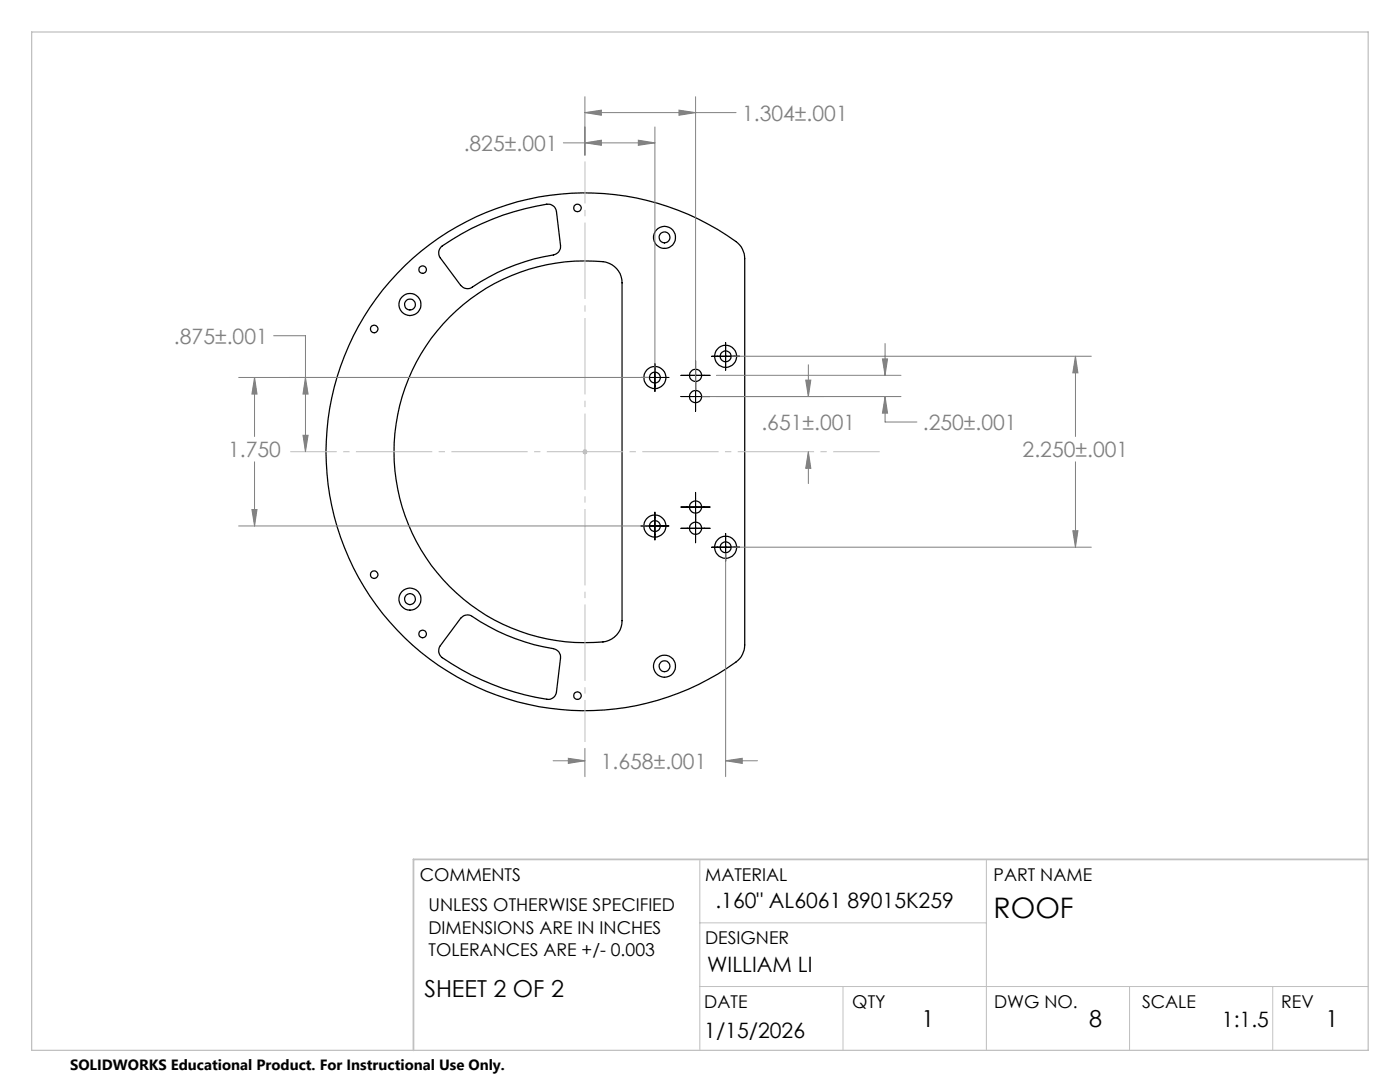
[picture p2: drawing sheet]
<svg xmlns="http://www.w3.org/2000/svg" width="279mm" height="216mm" viewBox="0 0 279 216" stroke-linecap="round" stroke-linejoin="round" font-family="sans-serif">
<g fill="none" stroke="#000" stroke-width=".25">
<path d="M80.8 53a51.5 51.5 0 0 1 66.8-4.1l.6 .8 .3 .9 .1 1v77.1a4.2 4.2 0 0 1-1.7 3.4 51.7 51.7 0 0 1-69.8-8.8 51.7 51.7 0 0 1 3.7-70.3zM88 49.3a49.6 49.6 0 0 1 21.5-8.6l.9 .4 .6 .8 .9 7.1a1.7 1.7 0 0 1-1.4 1.9 42.2 42.2 0 0 0-16.8 6.7l-1-.1-.8-.6-4-5.4-.3-.6v-.7zM89.7 63.3a38 38 0 0 1 31.2-11 4.2 4.2 0 0 1 3.2 4.1v67.5a4.2 4.2 0 0 1-3.8 4.2 38.1 38.1 0 0 1-38-21.7 38.1 38.1 0 0 1 7.4-43.1zM91.9 123.4a1.73 1.73 0 0 1 2.4-.4 41.3 41.3 0 0 0 16.5 6.5l.7 .6 .4 .9-.8 7.1a1.66 1.66 0 0 1-2 1.4 49.9 49.9 0 0 1-21.1-8.5l-.4-.9 .1-1z"/>
<circle cx="84.3" cy="53.8" r=".75"/>
<circle cx="115.2" cy="41.5" r=".75"/>
<circle cx="132.6" cy="47.4" r="2.19"/>
<circle cx="132.6" cy="47.4" r="1.09"/>
<circle cx="74.7" cy="65.6" r=".75"/>
<circle cx="81.8" cy="60.8" r="2.21"/>
<circle cx="81.8" cy="60.8" r="1.08"/>
<circle cx="130.7" cy="75.3" r="1.08"/>
<circle cx="130.7" cy="75.3" r="2.21"/>
<circle cx="138.8" cy="74.9" r="1.21"/>
<circle cx="138.8" cy="79.1" r="1.21"/>
<circle cx="144.8" cy="71.1" r="2.21"/>
<circle cx="144.8" cy="71.1" r="1.09"/>
<circle cx="74.7" cy="114.7" r=".75"/>
<circle cx="81.8" cy="119.6" r="2.19"/>
<circle cx="81.8" cy="119.6" r="1.09"/>
<circle cx="130.7" cy="105" r="1.08"/>
<circle cx="130.7" cy="105" r="2.21"/>
<circle cx="138.8" cy="101.2" r="1.21"/>
<circle cx="138.8" cy="105.4" r="1.21"/>
<circle cx="144.8" cy="109.2" r="1.09"/>
<circle cx="144.8" cy="109.2" r="2.21"/>
<circle cx="84.3" cy="126.5" r=".75"/>
<circle cx="115.2" cy="138.8" r=".75"/>
<circle cx="132.6" cy="132.9" r="2.21"/>
<circle cx="132.6" cy="132.9" r="1.08"/>
</g>
<g fill="none" stroke="#808080" stroke-width=".2">
<path d="M116.7 19.3v11.7M138.8 19.3v58.6M112.4 28.5h18.3M116.7 28.5l3.3-.5v1zM116.7 22.5l3.3-.5v1zM116.7 22.5h30.2M127.4 28l3.3 .5-3.3 .5zM130.7 25.3v48.7M135.5 22l3.3 .5-3.3 .5zM47.6 75.3h81.8M50.8 75.3l.5 3.3h-1zM50.8 75.3v11.8"/>
<path d="M54.6 67h6.4v23.1M61 75.3l.5 3.3h-1zM140.1 79.1h39.7M143 74.9h36.8M146.1 71.1h71.7M160.8 75.8h1l-.5 3.3zM161.3 72.8v6.3M176.1 71.6h1l-.5 3.3zM176.6 79.1l.5 3.3h-1zM176.6 79.1v5.1h6.4M176.6 68.5v6.4M214.6 71.1l.5 3.3h-1z"/>
<path d="M214.6 71.1v16M50.8 92.1v12.9M60.5 86.9h1l-.5 3.2zM161.3 90.1l.5 3.4h-1zM161.3 90.1v6.4M214.6 92.1v17.1M47.6 105h81.8M50.3 101.7h1l-.5 3.3zM144.8 110.5v44.5M146.1 109.2h71.7M214.1 105.9h1l-.5 3.3zM110.4 151.8h6.3"/>
<path d="M113.4 151.3l3.3 .5-3.3 .5zM116.7 149.3v5.7M144.8 151.8l3.3-.5v1zM144.8 151.8h6.4"/>
</g>
<path d="M116.2 90.1h1M116.4 89.8l.7 .7M116.7 89.6v1.1M117.1 89.8l-.7 .7M139.7 171.5v38.1M196.8 171.5v38.1M139.7 196.8h133.3M139.7 184.1h57.1M168.2 196.8v12.8M225.4 196.8v12.8M254 196.8v12.8" fill="none" stroke="#c0c0c0" stroke-width=".2"/>
<path d="M57.9 90.1h117.7" fill="none" stroke="#c0c0c0" stroke-width=".2" stroke-dasharray="15.2 1.3 1.3 1.3" stroke-dashoffset="5.9" stroke-linecap="butt"/>
<path d="M116.7 32.2v115.9" fill="none" stroke="#c0c0c0" stroke-width=".2" stroke-dasharray="15.2 1.3 1.3 1.3" stroke-dashoffset="6.8" stroke-linecap="butt"/>
<g fill="none" stroke="#000" stroke-width=".2">
<path d="M127.9 75.3h5.6M130.7 72.6v5.5M135.9 74.9h5.8M135.9 79.1h5.8M138.8 72v10.1M142 71.1h5.6M144.8 68.3v5.6M138.8 98.2v10.1M127.9 105h5.6M130.7 102.2v5.5M135.9 101.2h5.8M135.9 105.4h5.8"/>
<path d="M142 109.2h5.6M144.8 106.4v5.6"/>
</g>
<path d="M6.3 6.4h266.7v203.2h-266.7z" fill="none" stroke="#c0c0c0" stroke-width=".25"/>
<path d="M273 171.5h-190.5v38.1" fill="none" stroke="#c0c0c0" stroke-width=".35"/>
<g fill="#808080">
<path d="M50.8 75.3l.5 3.3h-1zM50.3 101.7h1l-.5 3.3zM214.1 105.9h1l-.5 3.3zM214.6 71.1l.5 3.3h-1zM176.6 79.1l.5 3.3h-1zM176.1 71.6h1l-.5 3.3z"/>
<path d="M127.4 28l3.3 .5-3.3 .5zM116.7 28.5l3.3-.5v1zM61 75.3l.5 3.3h-1zM60.5 86.9h1l-.5 3.2zM144.8 151.8l3.3-.5v1zM113.4 151.3l3.3 .5-3.3 .5zM135.5 22l3.3 .5-3.3 .5zM116.7 22.5l3.3-.5v1zM160.8 75.8h1l-.5 3.3zM161.3 90.1l.5 3.4h-1z"/>
</g>
<text font-size="5.6" x="198.3" y="183.2">ROOF</text>
<g font-size="4.7">
<text x="84.7" y="199">SHEET 2 OF 2</text>
<text x="183.9" y="204.9">1</text>
<text x="217.4" y="204.9">8</text>
<text x="264.5" y="204.9">1</text>
</g>
<g font-size="4.2" fill="#808080">
<text x="148.1" y="24.1">1.304±.001</text>
<text x="92.5" y="30.1">.825±.001</text>
<text x="34.7" y="68.6">.875±.001</text>
<text x="152" y="85.8">.651±.001</text>
<text x="184.2" y="85.8">.250±.001</text>
<text x="45.5" y="91.2">1.750</text>
<text x="204.1" y="91.2">2.250±.001</text>
<text x="119.9" y="153.4">1.658±.001</text>
</g>
<g font-size="4.2">
<text x="142.8" y="181.2">.160&quot; AL6061 89015K259</text>
<text x="141.1" y="193.9">WILLIAM LI</text>
<text x="140.6" y="207.2">1/15/2026</text>
<text x="243.9" y="204.9">1:1.5</text>
</g>
<g font-size="3.5">
<text x="83.8" y="175.9">COMMENTS</text>
<text x="140.7" y="175.9">MATERIAL</text>
<text x="198.3" y="175.8">PART NAME</text>
<text x="85.5" y="181.8">UNLESS OTHERWISE SPECIFIED</text>
<text x="85.5" y="186.3">DIMENSIONS ARE IN INCHES</text>
<text x="85.5" y="190.8">TOLERANCES ARE +/- 0.003</text>
<text x="140.7" y="188.3">DESIGNER</text>
<text x="140.6" y="201.2">DATE</text>
<text x="170.1" y="201.2">QTY</text>
<text x="198.4" y="201.2">DWG NO.</text>
<text x="227.9" y="201.2">SCALE</text>
<text x="255.7" y="201.2">REV</text>
</g>
<text font-size="3" x="14" y="213.5">SOLIDWORKS Educational Product. For Instructional Use Only.</text>
</svg>
